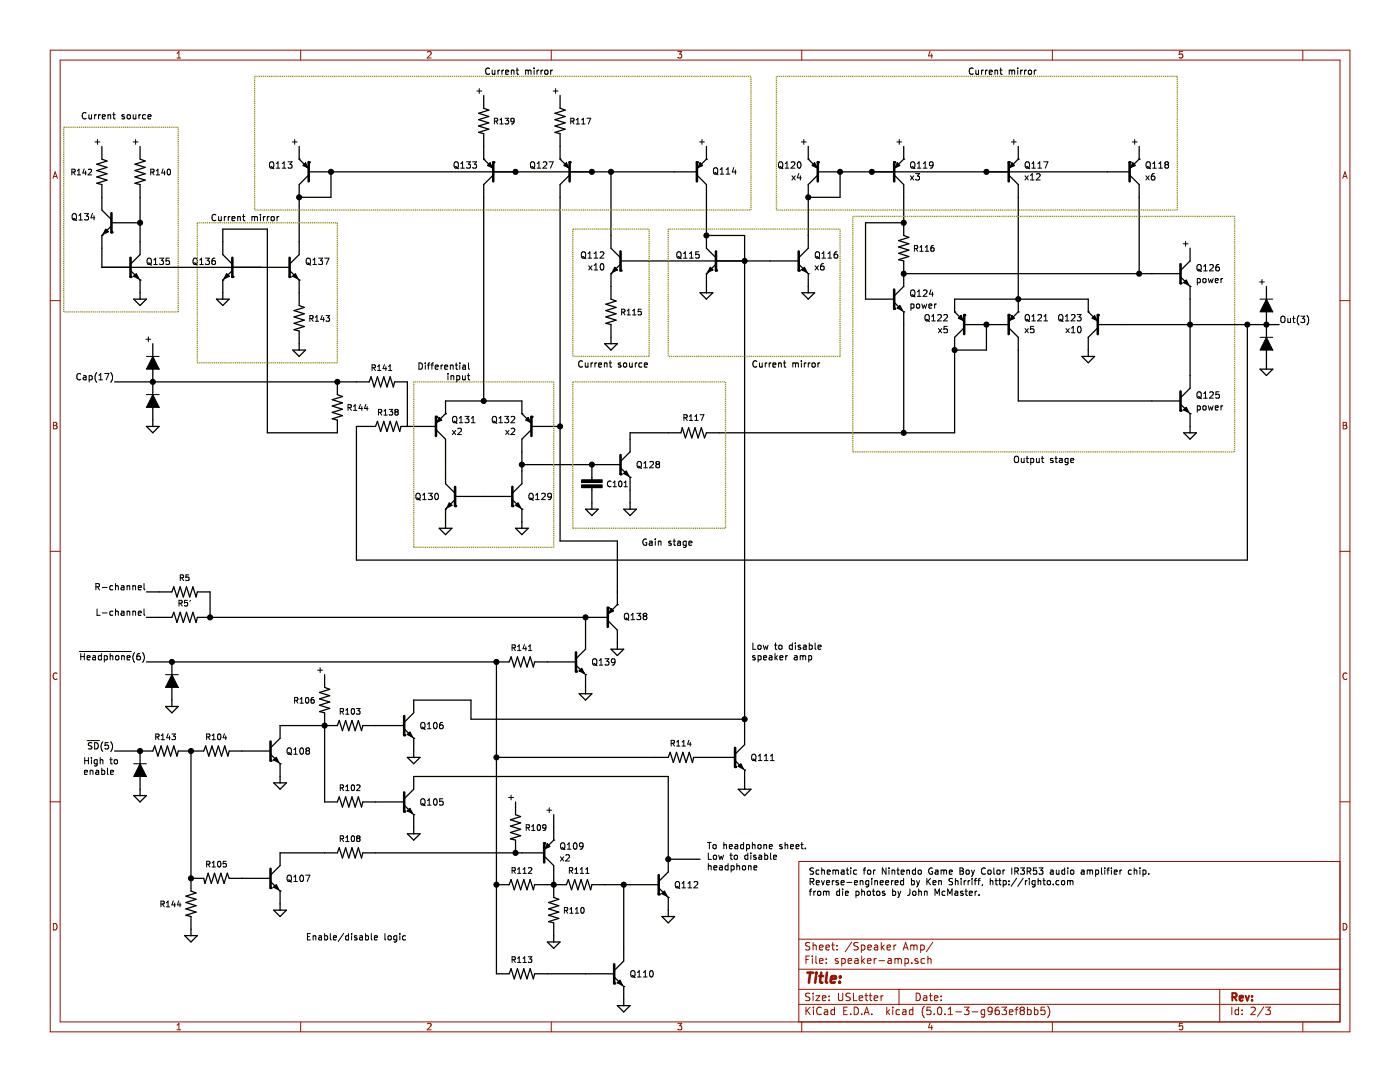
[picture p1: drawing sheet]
EESchema Schematic File Version 4
LIBS:IR3R53-cache
EELAYER 26 0
EELAYER END
$Descr USLetter 11000 8500
encoding utf-8
Sheet 2 3
Title ""
Date ""
Rev ""
Comp ""
Comment1 ""
Comment2 ""
Comment3 ""
Comment4 ""
$EndDescr
$Comp
L ken-library:NPN Q126
U 1 1
P 9250 2150
F 0 "Q126" H 9392 2197 50  0000 L CNN
F 1 "power" H 9392 2104 50  0000 L CNN
F 2 "" H 9450 2250 50  0001 C CNN
F 3 "" H 9250 2150 50  0001 C CNN
	1    9250 2150
	1    0    0    -1  
$EndComp
$Comp
L ken-library:NPN Q125
U 1 1
P 9250 3150
F 0 "Q125" H 9392 3197 50  0000 L CNN
F 1 "power" H 9392 3104 50  0000 L CNN
F 2 "" H 9450 3250 50  0001 C CNN
F 3 "" H 9250 3150 50  0001 C CNN
	1    9250 3150
	1    0    0    -1  
$EndComp
$Comp
L ken-library:NPN Q124
U 1 1
P 7000 2350
F 0 "Q124" H 7142 2397 50  0000 L CNN
F 1 "power" H 7142 2304 50  0000 L CNN
F 2 "" H 7200 2450 50  0001 C CNN
F 3 "" H 7000 2350 50  0001 C CNN
	1    7000 2350
	1    0    0    -1  
$EndComp
$Comp
L ken-library:PNP Q121
U 1 1
P 7900 2550
F 0 "Q121" H 8042 2503 50  0000 L CNN
F 1 "x5" H 8042 2596 50  0000 L CNN
F 2 "" H 8100 2650 50  0001 C CNN
F 3 "" H 7900 2550 50  0001 C CNN
	1    7900 2550
	1    0    0    1   
$EndComp
$Comp
L ken-library:PNP Q122
U 1 1
P 7600 2550
F 0 "Q122" H 7742 2503 50  0000 L CNN
F 1 "x5" H 7742 2596 50  0000 L CNN
F 2 "" H 7800 2650 50  0001 C CNN
F 3 "" H 7600 2550 50  0001 C CNN
	1    7600 2550
	-1   0    0    1   
$EndComp
$Comp
L ken-library:PNP Q123
U 1 1
P 8650 2550
F 0 "Q123" H 8792 2503 50  0000 L CNN
F 1 "x10" H 8792 2596 50  0000 L CNN
F 2 "" H 8850 2650 50  0001 C CNN
F 3 "" H 8650 2550 50  0001 C CNN
	1    8650 2550
	-1   0    0    1   
$EndComp
$Comp
L ken-library:PNP Q117
U 1 1
P 7900 1350
F 0 "Q117" H 8042 1303 50  0000 L CNN
F 1 "x12" H 8042 1396 50  0000 L CNN
F 2 "" H 8100 1450 50  0001 C CNN
F 3 "" H 7900 1350 50  0001 C CNN
	1    7900 1350
	1    0    0    1   
$EndComp
$Comp
L ken-library:PNP Q118
U 1 1
P 8850 1350
F 0 "Q118" H 8992 1303 50  0000 L CNN
F 1 "x6" H 8992 1396 50  0000 L CNN
F 2 "" H 9050 1450 50  0001 C CNN
F 3 "" H 8850 1350 50  0001 C CNN
	1    8850 1350
	1    0    0    1   
$EndComp
$Comp
L ken-library:PNP Q119
U 1 1
P 7000 1350
F 0 "Q119" H 7142 1303 50  0000 L CNN
F 1 "x3" H 7142 1396 50  0000 L CNN
F 2 "" H 7200 1450 50  0001 C CNN
F 3 "" H 7000 1350 50  0001 C CNN
	1    7000 1350
	1    0    0    1   
$EndComp
$Comp
L ken-library:PNP Q120
U 1 1
P 6450 1350
F 0 "Q120" H 6593 1303 50  0000 L CNN
F 1 "x4" H 6593 1396 50  0000 L CNN
F 2 "" H 6650 1450 50  0001 C CNN
F 3 "" H 6450 1350 50  0001 C CNN
	1    6450 1350
	-1   0    0    1   
$EndComp
$Comp
L ken-library:NPN Q116
U 1 1
P 6250 2050
F 0 "Q116" H 6393 2097 50  0000 L CNN
F 1 "x6" H 6393 2004 50  0000 L CNN
F 2 "" H 6450 2150 50  0001 C CNN
F 3 "" H 6250 2050 50  0001 C CNN
	1    6250 2050
	1    0    0    -1  
$EndComp
$Comp
L ken-library:NPN Q115
U 1 1
P 5650 2050
F 0 "Q115" H 5792 2097 50  0000 L CNN
F 1 " " H 5792 2004 50  0000 L CNN
F 2 "" H 5850 2150 50  0001 C CNN
F 3 "" H 5650 2050 50  0001 C CNN
	1    5650 2050
	-1   0    0    -1  
$EndComp
$Comp
L ken-library:PNP Q114
U 1 1
P 5450 1350
F 0 "Q114" H 5593 1350 50  0000 L CNN
F 1 " " H 5592 1396 50  0001 L CNN
F 2 "" H 5650 1450 50  0001 C CNN
F 3 "" H 5450 1350 50  0001 C CNN
	1    5450 1350
	1    0    0    1   
$EndComp
$Comp
L ken-library:NPN Q112
U 1 1
P 4900 2050
F 0 "Q112" H 5042 2097 50  0000 L CNN
F 1 " x10" H 5042 2004 50  0000 L CNN
F 2 "" H 5100 2150 50  0001 C CNN
F 3 "" H 4900 2050 50  0001 C CNN
	1    4900 2050
	-1   0    0    -1  
$EndComp
$Comp
L ken-library:NPN Q111
U 1 1
P 5750 5950
F 0 "Q111" H 5893 5950 50  0000 L CNN
F 1 " " H 5893 5904 50  0001 L CNN
F 2 "" H 5950 6050 50  0001 C CNN
F 3 "" H 5750 5950 50  0001 C CNN
	1    5750 5950
	1    0    0    -1  
$EndComp
Text Label 7100 1150 1    50   ~ 0
+
Text Label 8950 1150 1    50   ~ 0
+
Text Label 8000 1150 1    50   ~ 0
+
Text Label 6350 1150 1    50   ~ 0
+
$Comp
L power:GND #PWR?
U 1 1
P 6350 2250
F 0 "#PWR?" H 6350 2000 50  0001 C CNN
F 1 "GND" H 6355 2074 50  0001 C CNN
F 2 "" H 6350 2250 50  0001 C CNN
F 3 "" H 6350 2250 50  0001 C CNN
	1    6350 2250
	-1   0    0    -1  
$EndComp
$Comp
L power:GND #PWR?
U 1 1
P 5550 2250
F 0 "#PWR?" H 5550 2000 50  0001 C CNN
F 1 "GND" H 5555 2074 50  0001 C CNN
F 2 "" H 5550 2250 50  0001 C CNN
F 3 "" H 5550 2250 50  0001 C CNN
	1    5550 2250
	-1   0    0    -1  
$EndComp
$Comp
L power:GND #PWR?
U 1 1
P 5850 6150
F 0 "#PWR?" H 5850 5900 50  0001 C CNN
F 1 "GND" H 5855 5974 50  0001 C CNN
F 2 "" H 5850 6150 50  0001 C CNN
F 3 "" H 5850 6150 50  0001 C CNN
	1    5850 6150
	-1   0    0    -1  
$EndComp
Connection ~ 9350 2550
Wire Wire Line
	9350 2550 9350 2950
Text Label 10050 2550 0    50   ~ 0
Out(3)
Text Label 9350 1950 1    50   ~ 0
+
$Comp
L power:GND #PWR?
U 1 1
P 9350 3350
F 0 "#PWR?" H 9350 3100 50  0001 C CNN
F 1 "GND" H 9355 3174 50  0001 C CNN
F 2 "" H 9350 3350 50  0001 C CNN
F 3 "" H 9350 3350 50  0001 C CNN
	1    9350 3350
	-1   0    0    -1  
$EndComp
Connection ~ 8000 2350
Wire Wire Line
	6350 1550 6600 1550
Wire Wire Line
	6600 1550 6600 1350
Wire Wire Line
	6600 1350 6850 1350
Connection ~ 6600 1350
Wire Wire Line
	6350 1850 6350 1550
Connection ~ 6350 1550
Wire Wire Line
	5850 2050 5850 1850
Wire Wire Line
	5850 1850 5550 1850
Connection ~ 5850 2050
Wire Wire Line
	5850 2050 6050 2050
Wire Wire Line
	5550 1850 5550 1550
Connection ~ 5550 1850
$Comp
L ken-library:NPN Q106
U 1 1
P 3150 5700
F 0 "Q106" H 3293 5700 50  0000 L CNN
F 1 " " H 3293 5654 50  0001 L CNN
F 2 "" H 3350 5800 50  0001 C CNN
F 3 "" H 3150 5700 50  0001 C CNN
	1    3150 5700
	1    0    0    -1  
$EndComp
$Comp
L SparkFun_SchematicComponents:SPARKFUN-RESISTORS_4.7KOHM-0603-1_10W-1% R115
U 1 1
P 4800 2450
F 0 "R115" V 4800 2520 45  0000 L CNN
F 1 " " H 4800 2563 45  0001 C CNN
F 2 "SPARKFUN-RESISTORS_0603" H 4830 2600 20  0001 C CNN
F 3 "" H 4800 2450 60  0001 C CNN
	1    4800 2450
	0    1    1    0   
$EndComp
$Comp
L power:GND #PWR?
U 1 1
P 4800 2650
F 0 "#PWR?" H 4800 2400 50  0001 C CNN
F 1 "GND" H 4805 2474 50  0001 C CNN
F 2 "" H 4800 2650 50  0001 C CNN
F 3 "" H 4800 2650 50  0001 C CNN
	1    4800 2650
	-1   0    0    -1  
$EndComp
Text Label 5550 1150 1    50   ~ 0
+
Wire Wire Line
	2350 1550 2600 1550
$Comp
L ken-library:PNP Q133
U 1 1
P 3900 1350
F 0 "Q133" H 4042 1303 50  0000 L CNN
F 1 " " H 4042 1396 50  0000 L CNN
F 2 "" H 4100 1450 50  0001 C CNN
F 3 "" H 3900 1350 50  0001 C CNN
	1    3900 1350
	-1   0    0    1   
$EndComp
$Comp
L ken-library:PNP Q127
U 1 1
P 4500 1350
F 0 "Q127" H 4642 1303 50  0000 L CNN
F 1 " " H 4642 1396 50  0000 L CNN
F 2 "" H 4700 1450 50  0001 C CNN
F 3 "" H 4500 1350 50  0001 C CNN
	1    4500 1350
	-1   0    0    1   
$EndComp
$Comp
L SparkFun_SchematicComponents:SPARKFUN-RESISTORS_4.7KOHM-0603-1_10W-1% R114
U 1 1
P 5350 5950
F 0 "R114" H 5350 6063 45  0000 C CNN
F 1 " " H 5350 6063 45  0001 C CNN
F 2 "SPARKFUN-RESISTORS_0603" H 5380 6100 20  0001 C CNN
F 3 "" H 5350 5950 60  0001 C CNN
	1    5350 5950
	1    0    0    -1  
$EndComp
$Comp
L SparkFun_SchematicComponents:SPARKFUN-RESISTORS_4.7KOHM-0603-1_10W-1% R103
U 1 1
P 2750 5700
F 0 "R103" H 2750 5813 45  0000 C CNN
F 1 " " H 2750 5813 45  0001 C CNN
F 2 "SPARKFUN-RESISTORS_0603" H 2780 5850 20  0001 C CNN
F 3 "" H 2750 5700 60  0001 C CNN
	1    2750 5700
	1    0    0    -1  
$EndComp
$Comp
L ken-library:PNP Q132
U 1 1
P 4200 3350
F 0 "Q132" H 4342 3303 50  0000 L CNN
F 1 "x2" H 4342 3396 50  0000 L CNN
F 2 "" H 4400 3450 50  0001 C CNN
F 3 "" H 4200 3350 50  0001 C CNN
	1    4200 3350
	-1   0    0    1   
$EndComp
$Comp
L ken-library:PNP Q131
U 1 1
P 3400 3350
F 0 "Q131" H 3543 3303 50  0000 L CNN
F 1 "x2" H 3543 3396 50  0000 L CNN
F 2 "" H 3600 3450 50  0001 C CNN
F 3 "" H 3400 3350 50  0001 C CNN
	1    3400 3350
	1    0    0    1   
$EndComp
$Comp
L ken-library:NPN Q130
U 1 1
P 3600 3900
F 0 "Q130" H 3742 3900 50  0000 L CNN
F 1 " " H 3743 3854 50  0001 L CNN
F 2 "" H 3800 4000 50  0001 C CNN
F 3 "" H 3600 3900 50  0001 C CNN
	1    3600 3900
	-1   0    0    -1  
$EndComp
$Comp
L ken-library:NPN Q129
U 1 1
P 4000 3900
F 0 "Q129" H 4143 3900 50  0000 L CNN
F 1 " " H 4143 3854 50  0001 L CNN
F 2 "" H 4200 4000 50  0001 C CNN
F 3 "" H 4000 3900 50  0001 C CNN
	1    4000 3900
	1    0    0    -1  
$EndComp
$Comp
L power:GND #PWR?
U 1 1
P 4100 4100
F 0 "#PWR?" H 4100 3850 50  0001 C CNN
F 1 "GND" H 4105 3924 50  0001 C CNN
F 2 "" H 4100 4100 50  0001 C CNN
F 3 "" H 4100 4100 50  0001 C CNN
	1    4100 4100
	-1   0    0    -1  
$EndComp
$Comp
L power:GND #PWR?
U 1 1
P 3500 4100
F 0 "#PWR?" H 3500 3850 50  0001 C CNN
F 1 "GND" H 3505 3924 50  0001 C CNN
F 2 "" H 3500 4100 50  0001 C CNN
F 3 "" H 3500 4100 50  0001 C CNN
	1    3500 4100
	-1   0    0    -1  
$EndComp
Wire Wire Line
	4100 3700 4100 3650
$Comp
L ken-library:NPN Q128
U 1 1
P 4850 3650
F 0 "Q128" H 4993 3650 50  0000 L CNN
F 1 " " H 4993 3604 50  0001 L CNN
F 2 "" H 5050 3750 50  0001 C CNN
F 3 "" H 4850 3650 50  0001 C CNN
	1    4850 3650
	1    0    0    -1  
$EndComp
$Comp
L SparkFun_SchematicComponents:SPARKFUN-CAPACITORS_0.1UF-0402-16V-10% C101
U 1 1
P 4650 3800
F 0 "C101" H 4760 3800 45  0000 L CNN
F 1 "SPARKFUN-CAPACITORS_0.1UF-0402-16V-10%" H 4760 3757 45  0001 L CNN
F 2 "SPARKFUN-CAPACITORS_0402" H 4680 3900 20  0001 C CNN
F 3 "" H 4650 3750 60  0001 C CNN
	1    4650 3800
	1    0    0    -1  
$EndComp
$Comp
L power:GND #PWR?
U 1 1
P 4650 3950
F 0 "#PWR?" H 4650 3700 50  0001 C CNN
F 1 "GND" H 4655 3774 50  0001 C CNN
F 2 "" H 4650 3950 50  0001 C CNN
F 3 "" H 4650 3950 50  0001 C CNN
	1    4650 3950
	-1   0    0    -1  
$EndComp
Connection ~ 4650 3650
Connection ~ 4100 3650
Wire Wire Line
	4100 3650 4100 3550
$Comp
L power:GND #PWR?
U 1 1
P 4950 3950
F 0 "#PWR?" H 4950 3700 50  0001 C CNN
F 1 "GND" H 4955 3774 50  0001 C CNN
F 2 "" H 4950 3950 50  0001 C CNN
F 3 "" H 4950 3950 50  0001 C CNN
	1    4950 3950
	-1   0    0    -1  
$EndComp
Wire Wire Line
	4950 3850 4950 3950
$Comp
L SparkFun_SchematicComponents:SPARKFUN-RESISTORS_4.7KOHM-0603-1_10W-1% R117
U 1 1
P 5450 3400
F 0 "R117" H 5450 3287 45  0000 C CNN
F 1 " " H 5450 3513 45  0001 C CNN
F 2 "SPARKFUN-RESISTORS_0603" H 5480 3550 20  0001 C CNN
F 3 "" H 5450 3400 60  0001 C CNN
	1    5450 3400
	-1   0    0    1   
$EndComp
Wire Wire Line
	3500 3700 3500 3550
$Comp
L SparkFun_SchematicComponents:SPARKFUN-RESISTORS_4.7KOHM-0603-1_10W-1% R139
U 1 1
P 3800 950
F 0 "R139" V 3800 1020 45  0000 L CNN
F 1 " " H 3800 1063 45  0001 C CNN
F 2 "SPARKFUN-RESISTORS_0603" H 3830 1100 20  0001 C CNN
F 3 "" H 3800 950 60  0001 C CNN
	1    3800 950 
	0    1    1    0   
$EndComp
$Comp
L SparkFun_SchematicComponents:SPARKFUN-RESISTORS_4.7KOHM-0603-1_10W-1% R138
U 1 1
P 3050 3350
F 0 "R138" H 3050 3463 45  0000 C CNN
F 1 " " H 3050 3463 45  0001 C CNN
F 2 "SPARKFUN-RESISTORS_0603" H 3080 3500 20  0001 C CNN
F 3 "" H 3050 3350 60  0001 C CNN
	1    3050 3350
	1    0    0    -1  
$EndComp
Wire Wire Line
	2800 4400 2800 3350
Wire Wire Line
	2850 3350 2800 3350
$Comp
L SparkFun_SchematicComponents:SPARKFUN-RESISTORS_4.7KOHM-0603-1_10W-1% R141
U 1 1
P 3000 3000
F 0 "R141" H 3000 3113 45  0000 C CNN
F 1 " " H 3000 3113 45  0001 C CNN
F 2 "SPARKFUN-RESISTORS_0603" H 3030 3150 20  0001 C CNN
F 3 "" H 3000 3000 60  0001 C CNN
	1    3000 3000
	1    0    0    -1  
$EndComp
Wire Wire Line
	3200 3000 3200 3350
Wire Wire Line
	2800 3000 2650 3000
Text Label 900  3000 2    50   ~ 0
Cap(17)
$Comp
L ken-library:NPN Q137
U 1 1
P 2250 2100
F 0 "Q137" H 2393 2147 50  0000 L CNN
F 1 " " H 2650 2200 50  0000 L CNN
F 2 "" H 2450 2200 50  0001 C CNN
F 3 "" H 2250 2100 50  0001 C CNN
	1    2250 2100
	1    0    0    -1  
$EndComp
$Comp
L ken-library:NPN Q136
U 1 1
P 1850 2100
F 0 "Q136" H 1993 2147 50  0000 L CNN
F 1 " " H 1993 2054 50  0000 L CNN
F 2 "" H 2050 2200 50  0001 C CNN
F 3 "" H 1850 2100 50  0001 C CNN
	1    1850 2100
	-1   0    0    -1  
$EndComp
$Comp
L ken-library:NPN Q135
U 1 1
P 1000 2100
F 0 "Q135" H 1143 2147 50  0000 L CNN
F 1 " " H 1143 2054 50  0000 L CNN
F 2 "" H 1200 2200 50  0001 C CNN
F 3 "" H 1000 2100 50  0001 C CNN
	1    1000 2100
	1    0    0    -1  
$EndComp
$Comp
L ken-library:NPN Q134
U 1 1
P 900 1750
F 0 "Q134" H 1043 1797 50  0000 L CNN
F 1 " " H 1043 1704 50  0000 L CNN
F 2 "" H 1100 1850 50  0001 C CNN
F 3 "" H 900 1750 50  0001 C CNN
	1    900  1750
	-1   0    0    -1  
$EndComp
Wire Wire Line
	800  1950 800  2100
Wire Wire Line
	1100 1900 1100 1750
$Comp
L SparkFun_SchematicComponents:SPARKFUN-RESISTORS_4.7KOHM-0603-1_10W-1% R140
U 1 1
P 1100 1350
F 0 "R140" V 1100 1420 45  0000 L CNN
F 1 " " H 1100 1463 45  0001 C CNN
F 2 "SPARKFUN-RESISTORS_0603" H 1130 1500 20  0001 C CNN
F 3 "" H 1100 1350 60  0001 C CNN
	1    1100 1350
	0    1    1    0   
$EndComp
Connection ~ 1100 1750
Text Label 1100 1150 1    50   ~ 0
+
$Comp
L SparkFun_SchematicComponents:SPARKFUN-RESISTORS_4.7KOHM-0603-1_10W-1% R142
U 1 1
P 800 1350
F 0 "R142" V 800 1100 45  0000 L CNN
F 1 " " H 800 1463 45  0001 C CNN
F 2 "SPARKFUN-RESISTORS_0603" H 830 1500 20  0001 C CNN
F 3 "" H 800 1350 60  0001 C CNN
	1    800  1350
	0    1    1    0   
$EndComp
Text Label 800  1150 1    50   ~ 0
+
Wire Wire Line
	1100 1750 1100 1550
$Comp
L power:GND #PWR?
U 1 1
P 1100 2300
F 0 "#PWR?" H 1100 2050 50  0001 C CNN
F 1 "GND" H 1105 2124 50  0001 C CNN
F 2 "" H 1100 2300 50  0001 C CNN
F 3 "" H 1100 2300 50  0001 C CNN
	1    1100 2300
	-1   0    0    -1  
$EndComp
$Comp
L power:GND #PWR?
U 1 1
P 1750 2300
F 0 "#PWR?" H 1750 2050 50  0001 C CNN
F 1 "GND" H 1755 2124 50  0001 C CNN
F 2 "" H 1750 2300 50  0001 C CNN
F 3 "" H 1750 2300 50  0001 C CNN
	1    1750 2300
	-1   0    0    -1  
$EndComp
$Comp
L SparkFun_SchematicComponents:SPARKFUN-RESISTORS_4.7KOHM-0603-1_10W-1% R144
U 1 1
P 2650 3200
F 0 "R144" V 2650 3270 45  0000 L CNN
F 1 " " H 2650 3313 45  0001 C CNN
F 2 "SPARKFUN-RESISTORS_0603" H 2680 3350 20  0001 C CNN
F 3 "" H 2650 3200 60  0001 C CNN
	1    2650 3200
	0    1    1    0   
$EndComp
Connection ~ 2650 3000
$Comp
L SparkFun_SchematicComponents:SPARKFUN-RESISTORS_4.7KOHM-0603-1_10W-1% R143
U 1 1
P 2350 2500
F 0 "R143" V 2350 2570 45  0000 L CNN
F 1 " " H 2350 2613 45  0001 C CNN
F 2 "SPARKFUN-RESISTORS_0603" H 2380 2650 20  0001 C CNN
F 3 "" H 2350 2500 60  0001 C CNN
	1    2350 2500
	0    1    1    0   
$EndComp
$Comp
L power:GND #PWR?
U 1 1
P 2350 2700
F 0 "#PWR?" H 2350 2450 50  0001 C CNN
F 1 "GND" H 2355 2524 50  0001 C CNN
F 2 "" H 2350 2700 50  0001 C CNN
F 3 "" H 2350 2700 50  0001 C CNN
	1    2350 2700
	-1   0    0    -1  
$EndComp
Wire Wire Line
	2350 1550 2350 1900
Wire Wire Line
	1750 1900 1750 1800
Wire Wire Line
	1750 1800 2100 1800
Wire Wire Line
	2650 3400 2100 3400
Text Label 2350 1150 1    50   ~ 0
+
$Comp
L ken-library:PNP Q138
U 1 1
P 4750 4850
F 0 "Q138" H 4893 4850 50  0000 L CNN
F 1 " " H 4892 4896 50  0001 L CNN
F 2 "" H 4950 4950 50  0001 C CNN
F 3 "" H 4750 4850 50  0001 C CNN
	1    4750 4850
	1    0    0    1   
$EndComp
$Comp
L ken-library:NPN Q139
U 1 1
P 4500 5200
F 0 "Q139" H 4643 5200 50  0000 L CNN
F 1 " " H 4643 5154 50  0001 L CNN
F 2 "" H 4700 5300 50  0001 C CNN
F 3 "" H 4500 5200 50  0001 C CNN
	1    4500 5200
	1    0    0    -1  
$EndComp
$Comp
L SparkFun_SchematicComponents:SPARKFUN-RESISTORS_4.7KOHM-0603-1_10W-1% R5
U 1 1
P 1450 4650
F 0 "R5" H 1450 4763 45  0000 C CNN
F 1 " " H 1450 4763 45  0001 C CNN
F 2 "SPARKFUN-RESISTORS_0603" H 1480 4800 20  0001 C CNN
F 3 "" H 1450 4650 60  0001 C CNN
	1    1450 4650
	1    0    0    -1  
$EndComp
$Comp
L SparkFun_SchematicComponents:SPARKFUN-RESISTORS_4.7KOHM-0603-1_10W-1% R5'
U 1 1
P 1450 4850
F 0 "R5'" H 1450 4963 45  0000 C CNN
F 1 " " H 1450 4963 45  0001 C CNN
F 2 "SPARKFUN-RESISTORS_0603" H 1480 5000 20  0001 C CNN
F 3 "" H 1450 4850 60  0001 C CNN
	1    1450 4850
	1    0    0    -1  
$EndComp
Wire Wire Line
	4600 5000 4600 4850
Wire Wire Line
	1650 4650 1650 4850
Connection ~ 1650 4850
$Comp
L power:GND #PWR?
U 1 1
P 4600 5400
F 0 "#PWR?" H 4600 5150 50  0001 C CNN
F 1 "GND" H 4605 5224 50  0001 C CNN
F 2 "" H 4600 5400 50  0001 C CNN
F 3 "" H 4600 5400 50  0001 C CNN
	1    4600 5400
	-1   0    0    -1  
$EndComp
$Comp
L power:GND #PWR?
U 1 1
P 4850 5050
F 0 "#PWR?" H 4850 4800 50  0001 C CNN
F 1 "GND" H 4855 4874 50  0001 C CNN
F 2 "" H 4850 5050 50  0001 C CNN
F 3 "" H 4850 5050 50  0001 C CNN
	1    4850 5050
	-1   0    0    -1  
$EndComp
Wire Wire Line
	4350 3350 4400 3350
Text Label 1150 4850 2    50   ~ 0
L-channel
Text Label 1150 4650 2    50   ~ 0
R-channel
$Comp
L SparkFun_SchematicComponents:SPARKFUN-RESISTORS_4.7KOHM-0603-1_10W-1% R117
U 1 1
P 4400 950
F 0 "R117" V 4400 1020 45  0000 L CNN
F 1 " " H 4400 1063 45  0001 C CNN
F 2 "SPARKFUN-RESISTORS_0603" H 4430 1100 20  0001 C CNN
F 3 "" H 4400 950 60  0001 C CNN
	1    4400 950 
	0    1    1    0   
$EndComp
Text Label 3800 750  1    50   ~ 0
+
Text Label 4400 750  1    50   ~ 0
+
Wire Wire Line
	4100 3650 4650 3650
$Comp
L SparkFun_SchematicComponents:SPARKFUN-RESISTORS_4.7KOHM-0603-1_10W-1% R141
U 1 1
P 4100 5200
F 0 "R141" H 4100 5313 45  0000 C CNN
F 1 " " H 4100 5313 45  0001 C CNN
F 2 "SPARKFUN-RESISTORS_0603" H 4130 5350 20  0001 C CNN
F 3 "" H 4100 5200 60  0001 C CNN
	1    4100 5200
	1    0    0    -1  
$EndComp
Text Label 1150 5200 2    50   ~ 0
~Headphone~(6)
Wire Wire Line
	5300 1350 4800 1350
Wire Wire Line
	4800 1850 4800 1350
Connection ~ 4800 1350
Wire Wire Line
	5250 3400 4950 3400
Wire Wire Line
	4950 3400 4950 3450
Wire Wire Line
	2100 1800 2100 3400
Wire Wire Line
	1250 4650 1150 4650
Wire Wire Line
	1250 4850 1150 4850
Connection ~ 3900 5200
Wire Wire Line
	3250 5500 3700 5500
$Comp
L power:GND #PWR?
U 1 1
P 3250 5900
F 0 "#PWR?" H 3250 5650 50  0001 C CNN
F 1 "GND" H 3255 5724 50  0001 C CNN
F 2 "" H 3250 5900 50  0001 C CNN
F 3 "" H 3250 5900 50  0001 C CNN
	1    3250 5900
	-1   0    0    -1  
$EndComp
$Comp
L ken-library:NPN Q108
U 1 1
P 2100 5900
F 0 "Q108" H 2243 5900 50  0000 L CNN
F 1 " " H 2243 5854 50  0001 L CNN
F 2 "" H 2300 6000 50  0001 C CNN
F 3 "" H 2100 5900 50  0001 C CNN
	1    2100 5900
	1    0    0    -1  
$EndComp
$Comp
L power:GND #PWR?
U 1 1
P 2200 6100
F 0 "#PWR?" H 2200 5850 50  0001 C CNN
F 1 "GND" H 2205 5924 50  0001 C CNN
F 2 "" H 2200 6100 50  0001 C CNN
F 3 "" H 2200 6100 50  0001 C CNN
	1    2200 6100
	-1   0    0    -1  
$EndComp
$Comp
L SparkFun_SchematicComponents:SPARKFUN-RESISTORS_4.7KOHM-0603-1_10W-1% R106
U 1 1
P 2550 5500
F 0 "R106" V 2550 5250 45  0000 L CNN
F 1 " " H 2550 5613 45  0001 C CNN
F 2 "SPARKFUN-RESISTORS_0603" H 2580 5650 20  0001 C CNN
F 3 "" H 2550 5500 60  0001 C CNN
	1    2550 5500
	0    1    1    0   
$EndComp
Text Label 2550 5300 1    50   ~ 0
+
$Comp
L ken-library:NPN Q105
U 1 1
P 3150 6300
F 0 "Q105" H 3293 6300 50  0000 L CNN
F 1 " " H 3293 6254 50  0001 L CNN
F 2 "" H 3350 6400 50  0001 C CNN
F 3 "" H 3150 6300 50  0001 C CNN
	1    3150 6300
	1    0    0    -1  
$EndComp
$Comp
L power:GND #PWR?
U 1 1
P 3250 6500
F 0 "#PWR?" H 3250 6250 50  0001 C CNN
F 1 "GND" H 3255 6324 50  0001 C CNN
F 2 "" H 3250 6500 50  0001 C CNN
F 3 "" H 3250 6500 50  0001 C CNN
	1    3250 6500
	-1   0    0    -1  
$EndComp
$Comp
L SparkFun_SchematicComponents:SPARKFUN-RESISTORS_4.7KOHM-0603-1_10W-1% R144
U 1 1
P 1500 7100
F 0 "R144" V 1500 6850 45  0000 L CNN
F 1 " " H 1500 7213 45  0001 C CNN
F 2 "SPARKFUN-RESISTORS_0603" H 1530 7250 20  0001 C CNN
F 3 "" H 1500 7100 60  0001 C CNN
	1    1500 7100
	0    1    1    0   
$EndComp
$Comp
L SparkFun_SchematicComponents:SPARKFUN-RESISTORS_4.7KOHM-0603-1_10W-1% R143
U 1 1
P 1300 5900
F 0 "R143" H 1300 6013 45  0000 C CNN
F 1 " " H 1300 6013 45  0001 C CNN
F 2 "SPARKFUN-RESISTORS_0603" H 1330 6050 20  0001 C CNN
F 3 "" H 1300 5900 60  0001 C CNN
	1    1300 5900
	1    0    0    -1  
$EndComp
Text Label 900  5900 2    50   ~ 0
~SD~(5)
$Comp
L power:GND #PWR?
U 1 1
P 1500 7300
F 0 "#PWR?" H 1500 7050 50  0001 C CNN
F 1 "GND" H 1505 7124 50  0001 C CNN
F 2 "" H 1500 7300 50  0001 C CNN
F 3 "" H 1500 7300 50  0001 C CNN
	1    1500 7300
	-1   0    0    -1  
$EndComp
$Comp
L SparkFun_SchematicComponents:SPARKFUN-RESISTORS_4.7KOHM-0603-1_10W-1% R102
U 1 1
P 2750 6300
F 0 "R102" H 2750 6413 45  0000 C CNN
F 1 " " H 2750 6413 45  0001 C CNN
F 2 "SPARKFUN-RESISTORS_0603" H 2780 6450 20  0001 C CNN
F 3 "" H 2750 6300 60  0001 C CNN
	1    2750 6300
	1    0    0    -1  
$EndComp
Connection ~ 2550 5700
Wire Wire Line
	2550 5700 2550 6300
Wire Wire Line
	5100 2050 5850 2050
Wire Wire Line
	4400 3350 4400 1550
Wire Wire Line
	3500 3150 3800 3150
Wire Wire Line
	3800 3150 3800 1550
Connection ~ 3800 3150
Wire Wire Line
	3800 3150 4100 3150
$Comp
L SparkFun_SchematicComponents:SPARKFUN-RESISTORS_4.7KOHM-0603-1_10W-1% R113
U 1 1
P 4100 7650
F 0 "R113" H 4100 7763 45  0000 C CNN
F 1 " " H 4100 7763 45  0001 C CNN
F 2 "SPARKFUN-RESISTORS_0603" H 4130 7800 20  0001 C CNN
F 3 "" H 4100 7650 60  0001 C CNN
	1    4100 7650
	1    0    0    -1  
$EndComp
$Comp
L SparkFun_SchematicComponents:SPARKFUN-RESISTORS_4.7KOHM-0603-1_10W-1% R112
U 1 1
P 4100 6950
F 0 "R112" H 4100 7063 45  0000 C CNN
F 1 " " H 4100 7063 45  0001 C CNN
F 2 "SPARKFUN-RESISTORS_0603" H 4130 7100 20  0001 C CNN
F 3 "" H 4100 6950 60  0001 C CNN
	1    4100 6950
	1    0    0    -1  
$EndComp
$Comp
L SparkFun_SchematicComponents:SPARKFUN-RESISTORS_4.7KOHM-0603-1_10W-1% R110
U 1 1
P 4350 7150
F 0 "R110" V 4350 7220 45  0000 L CNN
F 1 " " H 4350 7263 45  0001 C CNN
F 2 "SPARKFUN-RESISTORS_0603" H 4380 7300 20  0001 C CNN
F 3 "" H 4350 7150 60  0001 C CNN
	1    4350 7150
	0    1    1    0   
$EndComp
$Comp
L power:GND #PWR?
U 1 1
P 4350 7350
F 0 "#PWR?" H 4350 7100 50  0001 C CNN
F 1 "GND" H 4355 7174 50  0001 C CNN
F 2 "" H 4350 7350 50  0001 C CNN
F 3 "" H 4350 7350 50  0001 C CNN
	1    4350 7350
	-1   0    0    -1  
$EndComp
$Comp
L SparkFun_SchematicComponents:SPARKFUN-RESISTORS_4.7KOHM-0603-1_10W-1% R111
U 1 1
P 4550 6950
F 0 "R111" H 4550 7063 45  0000 C CNN
F 1 " " H 4550 7063 45  0001 C CNN
F 2 "SPARKFUN-RESISTORS_0603" H 4580 7100 20  0001 C CNN
F 3 "" H 4550 6950 60  0001 C CNN
	1    4550 6950
	1    0    0    -1  
$EndComp
$Comp
L ken-library:PNP Q109
U 1 1
P 4250 6700
F 0 "Q109" H 4392 6653 50  0000 L CNN
F 1 "x2" H 4392 6746 50  0000 L CNN
F 2 "" H 4450 6800 50  0001 C CNN
F 3 "" H 4250 6700 50  0001 C CNN
	1    4250 6700
	1    0    0    1   
$EndComp
Text Label 4350 6400 1    50   ~ 0
+
$Comp
L power:GND #PWR?
U 1 1
P 5250 7150
F 0 "#PWR?" H 5250 6900 50  0001 C CNN
F 1 "GND" H 5255 6974 50  0001 C CNN
F 2 "" H 5250 7150 50  0001 C CNN
F 3 "" H 5250 7150 50  0001 C CNN
	1    5250 7150
	-1   0    0    -1  
$EndComp
Wire Wire Line
	4950 6950 4900 6950
Wire Wire Line
	5250 6750 5500 6750
Text Notes 5550 6850 0    50   ~ 0
To headphone sheet.\nLow to disable\nheadphone
$Comp
L ken-library:NPN Q110
U 1 1
P 4800 7650
F 0 "Q110" H 4943 7650 50  0000 L CNN
F 1 " " H 4943 7604 50  0001 L CNN
F 2 "" H 5000 7750 50  0001 C CNN
F 3 "" H 4800 7650 50  0001 C CNN
	1    4800 7650
	1    0    0    -1  
$EndComp
$Comp
L power:GND #PWR?
U 1 1
P 4900 7850
F 0 "#PWR?" H 4900 7600 50  0001 C CNN
F 1 "GND" H 4905 7674 50  0001 C CNN
F 2 "" H 4900 7850 50  0001 C CNN
F 3 "" H 4900 7850 50  0001 C CNN
	1    4900 7850
	-1   0    0    -1  
$EndComp
Wire Wire Line
	4900 7450 4900 6950
Wire Wire Line
	4600 7650 4300 7650
$Comp
L SparkFun_SchematicComponents:SPARKFUN-RESISTORS_4.7KOHM-0603-1_10W-1% R109
U 1 1
P 4050 6500
F 0 "R109" V 4050 6570 45  0000 L CNN
F 1 " " H 4050 6613 45  0001 C CNN
F 2 "SPARKFUN-RESISTORS_0603" H 4080 6650 20  0001 C CNN
F 3 "" H 4050 6500 60  0001 C CNN
	1    4050 6500
	0    1    1    0   
$EndComp
Text Label 4050 6300 1    50   ~ 0
+
$Comp
L SparkFun_SchematicComponents:SPARKFUN-RESISTORS_4.7KOHM-0603-1_10W-1% R108
U 1 1
P 2750 6700
F 0 "R108" H 2750 6813 45  0000 C CNN
F 1 " " H 2750 6813 45  0001 C CNN
F 2 "SPARKFUN-RESISTORS_0603" H 2780 6850 20  0001 C CNN
F 3 "" H 2750 6700 60  0001 C CNN
	1    2750 6700
	1    0    0    -1  
$EndComp
$Comp
L ken-library:NPN Q107
U 1 1
P 2100 6900
F 0 "Q107" H 2243 6900 50  0000 L CNN
F 1 " " H 2243 6854 50  0001 L CNN
F 2 "" H 2300 7000 50  0001 C CNN
F 3 "" H 2100 6900 50  0001 C CNN
	1    2100 6900
	1    0    0    -1  
$EndComp
$Comp
L power:GND #PWR?
U 1 1
P 2200 7100
F 0 "#PWR?" H 2200 6850 50  0001 C CNN
F 1 "GND" H 2205 6924 50  0001 C CNN
F 2 "" H 2200 7100 50  0001 C CNN
F 3 "" H 2200 7100 50  0001 C CNN
	1    2200 7100
	1    0    0    -1  
$EndComp
$Comp
L SparkFun_SchematicComponents:SPARKFUN-RESISTORS_4.7KOHM-0603-1_10W-1% R105
U 1 1
P 1700 6900
F 0 "R105" H 1700 7013 45  0000 C CNN
F 1 " " H 1700 7013 45  0001 C CNN
F 2 "SPARKFUN-RESISTORS_0603" H 1730 7050 20  0001 C CNN
F 3 "" H 1700 6900 60  0001 C CNN
	1    1700 6900
	-1   0    0    -1  
$EndComp
Connection ~ 4400 3350
Connection ~ 1500 6900
Wire Wire Line
	4050 6700 2950 6700
Connection ~ 4050 6700
Wire Wire Line
	1500 5900 1500 6900
Connection ~ 3900 6950
Wire Wire Line
	3900 6950 3900 7650
Wire Wire Line
	4100 6700 4050 6700
Wire Wire Line
	4350 6950 4300 6950
Connection ~ 4350 6950
Wire Wire Line
	4350 6950 4350 6900
$Comp
L ken-library:NPN Q112
U 1 1
P 5150 6950
F 0 "Q112" H 5293 6950 50  0000 L CNN
F 1 " " H 5293 6904 50  0001 L CNN
F 2 "" H 5350 7050 50  0001 C CNN
F 3 "" H 5150 6950 50  0001 C CNN
	1    5150 6950
	1    0    0    -1  
$EndComp
Wire Wire Line
	4900 6950 4750 6950
Connection ~ 4900 6950
Wire Wire Line
	4350 6500 4350 6400
Wire Wire Line
	5850 2050 5850 5650
Wire Wire Line
	4850 4650 4850 4250
Wire Wire Line
	4850 4250 4400 4250
Wire Wire Line
	4400 3350 4400 4250
Connection ~ 5250 6750
Wire Wire Line
	3900 5200 3900 5950
Wire Wire Line
	5150 5950 3900 5950
Connection ~ 3900 5950
Wire Wire Line
	3900 5950 3900 6950
Wire Wire Line
	3250 6100 5250 6100
Wire Wire Line
	3700 5650 5850 5650
Connection ~ 5850 5650
Wire Wire Line
	5850 5650 5850 5750
Text Notes 5900 5200 0    50   ~ 0
Low to disable\nspeaker amp
Text Notes 650  6100 0    50   ~ 0
High to\nenable
$Comp
L power:GND #PWR?
U 1 1
P 8550 2750
F 0 "#PWR?" H 8550 2500 50  0001 C CNN
F 1 "GND" H 8555 2574 50  0001 C CNN
F 2 "" H 8550 2750 50  0001 C CNN
F 3 "" H 8550 2750 50  0001 C CNN
	1    8550 2750
	-1   0    0    -1  
$EndComp
Wire Wire Line
	7500 2350 8000 2350
Wire Wire Line
	7750 2550 7750 2750
Connection ~ 7750 2550
Wire Wire Line
	7500 2750 7750 2750
Wire Wire Line
	7500 2750 7500 3400
Connection ~ 7500 2750
Wire Wire Line
	8000 3150 9050 3150
Wire Wire Line
	8000 2750 8000 3150
Wire Wire Line
	8000 2350 8550 2350
Wire Wire Line
	8000 1550 8000 2350
$Comp
L SparkFun_SchematicComponents:SPARKFUN-RESISTORS_4.7KOHM-0603-1_10W-1% R116
U 1 1
P 7100 1950
F 0 "R116" V 7100 2020 45  0000 L CNN
F 1 " " H 7100 2063 45  0001 C CNN
F 2 "SPARKFUN-RESISTORS_0603" H 7130 2100 20  0001 C CNN
F 3 "" H 7100 1950 60  0001 C CNN
	1    7100 1950
	0    1    1    0   
$EndComp
Wire Wire Line
	9350 2550 8800 2550
Connection ~ 6850 1350
Wire Wire Line
	6850 1350 7750 1350
Connection ~ 7750 1350
Wire Wire Line
	7750 1350 8700 1350
Wire Wire Line
	8950 1550 8950 2150
Wire Wire Line
	6800 1750 6800 2350
Wire Wire Line
	7100 1750 7100 1550
Wire Wire Line
	6800 1750 7100 1750
Connection ~ 7100 1750
Wire Wire Line
	7100 2150 8950 2150
Connection ~ 7100 2150
Wire Wire Line
	7100 2550 7100 3400
Connection ~ 7100 3400
Wire Wire Line
	7100 3400 7500 3400
Wire Wire Line
	5650 3400 7100 3400
Wire Wire Line
	9350 2550 9350 2350
Wire Wire Line
	9050 2150 8950 2150
Connection ~ 8950 2150
Wire Notes Line rgb(128, 128, 0)
	500  1000 1400 1000
Wire Notes Line rgb(128, 128, 0)
	1400 2450 500  2450
Wire Notes Line rgb(128, 128, 0)
	500  2450 500  1000
Text Notes 1200 950  2    50   ~ 0
Current source
Wire Wire Line
	900  3000 1200 3000
Wire Notes Line rgb(128, 128, 0)
	2000 600  2000 1650
Wire Notes Line rgb(128, 128, 0)
	2000 1650 5900 1650
Wire Notes Line rgb(128, 128, 0)
	5900 1650 5900 600 
Wire Notes Line rgb(128, 128, 0)
	5900 600  2000 600 
Text Notes 4350 600  2    50   ~ 0
Current mirror
Wire Notes Line rgb(128, 128, 0)
	4500 1800 4500 2800
Wire Notes Line rgb(128, 128, 0)
	6600 2800 6600 1800
Text Notes 6450 2900 2    50   ~ 0
Current mirror
Wire Notes Line rgb(128, 128, 0)
	6100 600  6100 1650
Wire Notes Line rgb(128, 128, 0)
	6100 1650 9250 1650
Wire Notes Line rgb(128, 128, 0)
	9250 1650 9250 600 
Wire Notes Line rgb(128, 128, 0)
	9250 600  6100 600 
Text Notes 8150 600  2    50   ~ 0
Current mirror
Wire Notes Line rgb(128, 128, 0)
	3250 3000 3250 4300
Wire Notes Line rgb(128, 128, 0)
	3250 4300 4350 4300
Wire Notes Line rgb(128, 128, 0)
	4350 4300 4350 3000
Wire Notes Line rgb(128, 128, 0)
	4350 3000 3250 3000
Text Notes 3700 3000 2    50   ~ 0
Differential\ninput
Wire Notes Line rgb(128, 128, 0)
	2650 1750 2650 2850
Text Notes 2200 1750 2    50   ~ 0
Current mirror
Wire Notes Line rgb(128, 128, 0)
	6700 1700 6700 3550
Wire Notes Line rgb(128, 128, 0)
	6700 3550 9700 3550
Wire Notes Line rgb(128, 128, 0)
	9700 3550 9700 1700
Wire Notes Line rgb(128, 128, 0)
	9700 1700 6700 1700
Text Notes 8450 3650 2    50   ~ 0
Output stage
Wire Notes Line rgb(128, 128, 0)
	4500 4150 4500 3000
Text Notes 5450 4300 2    50   ~ 0
Gain stage
Text Notes 3200 7400 2    50   ~ 0
Enable/disable logic
Wire Wire Line
	3700 5500 3700 5650
Wire Wire Line
	5250 6100 5250 6750
Wire Wire Line
	1150 5200 1350 5200
Wire Wire Line
	1650 4850 4600 4850
Connection ~ 4600 4850
Wire Wire Line
	9800 2550 9800 4400
Connection ~ 9800 2550
Wire Wire Line
	9800 2550 9950 2550
Wire Wire Line
	9350 2550 9800 2550
Wire Wire Line
	2800 4400 9800 4400
Wire Notes Line rgb(128, 128, 0)
	5700 4150 5700 3000
Wire Notes Line rgb(128, 128, 0)
	4500 3000 5700 3000
Wire Notes Line rgb(128, 128, 0)
	4500 4150 5700 4150
Wire Notes Line rgb(128, 128, 0)
	5100 2800 5100 1800
Wire Notes Line rgb(128, 128, 0)
	5250 1800 5250 2800
Text Notes 5100 2900 2    50   ~ 0
Current source
Wire Notes Line rgb(128, 128, 0)
	6600 2800 5250 2800
Wire Notes Line rgb(128, 128, 0)
	5100 2800 4500 2800
Wire Notes Line rgb(128, 128, 0)
	4500 1800 5100 1800
Wire Notes Line rgb(128, 128, 0)
	5250 1800 6600 1800
Wire Notes Line rgb(128, 128, 0)
	1550 1750 1550 2850
Wire Notes Line rgb(128, 128, 0)
	1550 1750 2650 1750
Wire Notes Line rgb(128, 128, 0)
	2650 2850 1550 2850
Wire Notes Line rgb(128, 128, 0)
	1400 2450 1400 1000
Wire Wire Line
	800  2100 2050 2100
Wire Wire Line
	2600 1350 4050 1350
Connection ~ 2600 1350
Wire Wire Line
	2600 1550 2600 1350
Connection ~ 2350 1550
$Comp
L ken-library:PNP Q113
U 1 1
P 2450 1350
F 0 "Q113" H 2592 1303 50  0000 L CNN
F 1 " " H 2592 1396 50  0000 L CNN
F 2 "" H 2650 1450 50  0001 C CNN
F 3 "" H 2450 1350 50  0001 C CNN
	1    2450 1350
	-1   0    0    1   
$EndComp
Connection ~ 4050 1350
Wire Wire Line
	4050 1350 4650 1350
Wire Wire Line
	4800 1350 4650 1350
Connection ~ 4650 1350
$Comp
L ken-library:diode-blk D?
U 1 1
P 1200 2850
F 0 "D?" H 1200 2950 50  0001 C CNN
F 1 "diode-blk" H 1200 2750 50  0001 C CNN
F 2 "" H 1200 2675 50  0001 C CNN
F 3 "" H 1200 2850 50  0001 C CNN
	1    1200 2850
	0    1    1    0   
$EndComp
Connection ~ 1200 3000
Wire Wire Line
	1200 3000 2650 3000
Text Label 1200 2700 1    50   ~ 0
+
$Comp
L ken-library:diode-blk D?
U 1 1
P 1200 3150
F 0 "D?" H 1200 3250 50  0001 C CNN
F 1 "diode-blk" H 1200 3050 50  0001 C CNN
F 2 "" H 1200 2975 50  0001 C CNN
F 3 "" H 1200 3150 50  0001 C CNN
	1    1200 3150
	0    1    1    0   
$EndComp
$Comp
L power:GND #PWR?
U 1 1
P 1200 3300
F 0 "#PWR?" H 1200 3050 50  0001 C CNN
F 1 "GND" H 1205 3124 50  0001 C CNN
F 2 "" H 1200 3300 50  0001 C CNN
F 3 "" H 1200 3300 50  0001 C CNN
	1    1200 3300
	-1   0    0    -1  
$EndComp
$Comp
L ken-library:diode-blk D?
U 1 1
P 9950 2400
F 0 "D?" H 9950 2500 50  0001 C CNN
F 1 "diode-blk" H 9950 2300 50  0001 C CNN
F 2 "" H 9950 2225 50  0001 C CNN
F 3 "" H 9950 2400 50  0001 C CNN
	1    9950 2400
	0    1    1    0   
$EndComp
Connection ~ 9950 2550
Wire Wire Line
	9950 2550 10050 2550
$Comp
L ken-library:diode-blk D?
U 1 1
P 9950 2700
F 0 "D?" H 9950 2800 50  0001 C CNN
F 1 "diode-blk" H 9950 2600 50  0001 C CNN
F 2 "" H 9950 2525 50  0001 C CNN
F 3 "" H 9950 2700 50  0001 C CNN
	1    9950 2700
	0    1    1    0   
$EndComp
$Comp
L power:GND #PWR?
U 1 1
P 9950 2850
F 0 "#PWR?" H 9950 2600 50  0001 C CNN
F 1 "GND" H 9955 2674 50  0001 C CNN
F 2 "" H 9950 2850 50  0001 C CNN
F 3 "" H 9950 2850 50  0001 C CNN
	1    9950 2850
	-1   0    0    -1  
$EndComp
Text Label 9950 2250 1    50   ~ 0
+
$Comp
L ken-library:diode-blk D?
U 1 1
P 1350 5350
F 0 "D?" H 1350 5450 50  0001 C CNN
F 1 "diode-blk" H 1350 5250 50  0001 C CNN
F 2 "" H 1350 5175 50  0001 C CNN
F 3 "" H 1350 5350 50  0001 C CNN
	1    1350 5350
	0    1    1    0   
$EndComp
Connection ~ 1350 5200
Wire Wire Line
	1350 5200 3900 5200
$Comp
L power:GND #PWR?
U 1 1
P 1350 5500
F 0 "#PWR?" H 1350 5250 50  0001 C CNN
F 1 "GND" H 1355 5324 50  0001 C CNN
F 2 "" H 1350 5500 50  0001 C CNN
F 3 "" H 1350 5500 50  0001 C CNN
	1    1350 5500
	-1   0    0    -1  
$EndComp
Connection ~ 1500 5900
$Comp
L SparkFun_SchematicComponents:SPARKFUN-RESISTORS_4.7KOHM-0603-1_10W-1% R104
U 1 1
P 1700 5900
F 0 "R104" H 1700 6013 45  0000 C CNN
F 1 " " H 1700 6013 45  0001 C CNN
F 2 "SPARKFUN-RESISTORS_0603" H 1730 6050 20  0001 C CNN
F 3 "" H 1700 5900 60  0001 C CNN
	1    1700 5900
	1    0    0    -1  
$EndComp
Wire Wire Line
	2550 6700 2200 6700
Wire Wire Line
	2550 5700 2200 5700
$Comp
L ken-library:diode-blk D?
U 1 1
P 1100 6050
F 0 "D?" H 1100 6150 50  0001 C CNN
F 1 "diode-blk" H 1100 5950 50  0001 C CNN
F 2 "" H 1100 5875 50  0001 C CNN
F 3 "" H 1100 6050 50  0001 C CNN
	1    1100 6050
	0    1    1    0   
$EndComp
Wire Wire Line
	1100 5900 900  5900
Connection ~ 1100 5900
$Comp
L power:GND #PWR?
U 1 1
P 1100 6200
F 0 "#PWR?" H 1100 5950 50  0001 C CNN
F 1 "GND" H 1105 6024 50  0001 C CNN
F 2 "" H 1100 6200 50  0001 C CNN
F 3 "" H 1100 6200 50  0001 C CNN
	1    1100 6200
	-1   0    0    -1  
$EndComp
Text Notes 6350 7050 0    50   ~ 0
Schematic for Nintendo Game Boy Color IR3R53 audio amplifier chip.\nReverse-engineered by Ken Shirriff, http://righto.com\nfrom die photos by John McMaster.
$EndSCHEMATC
